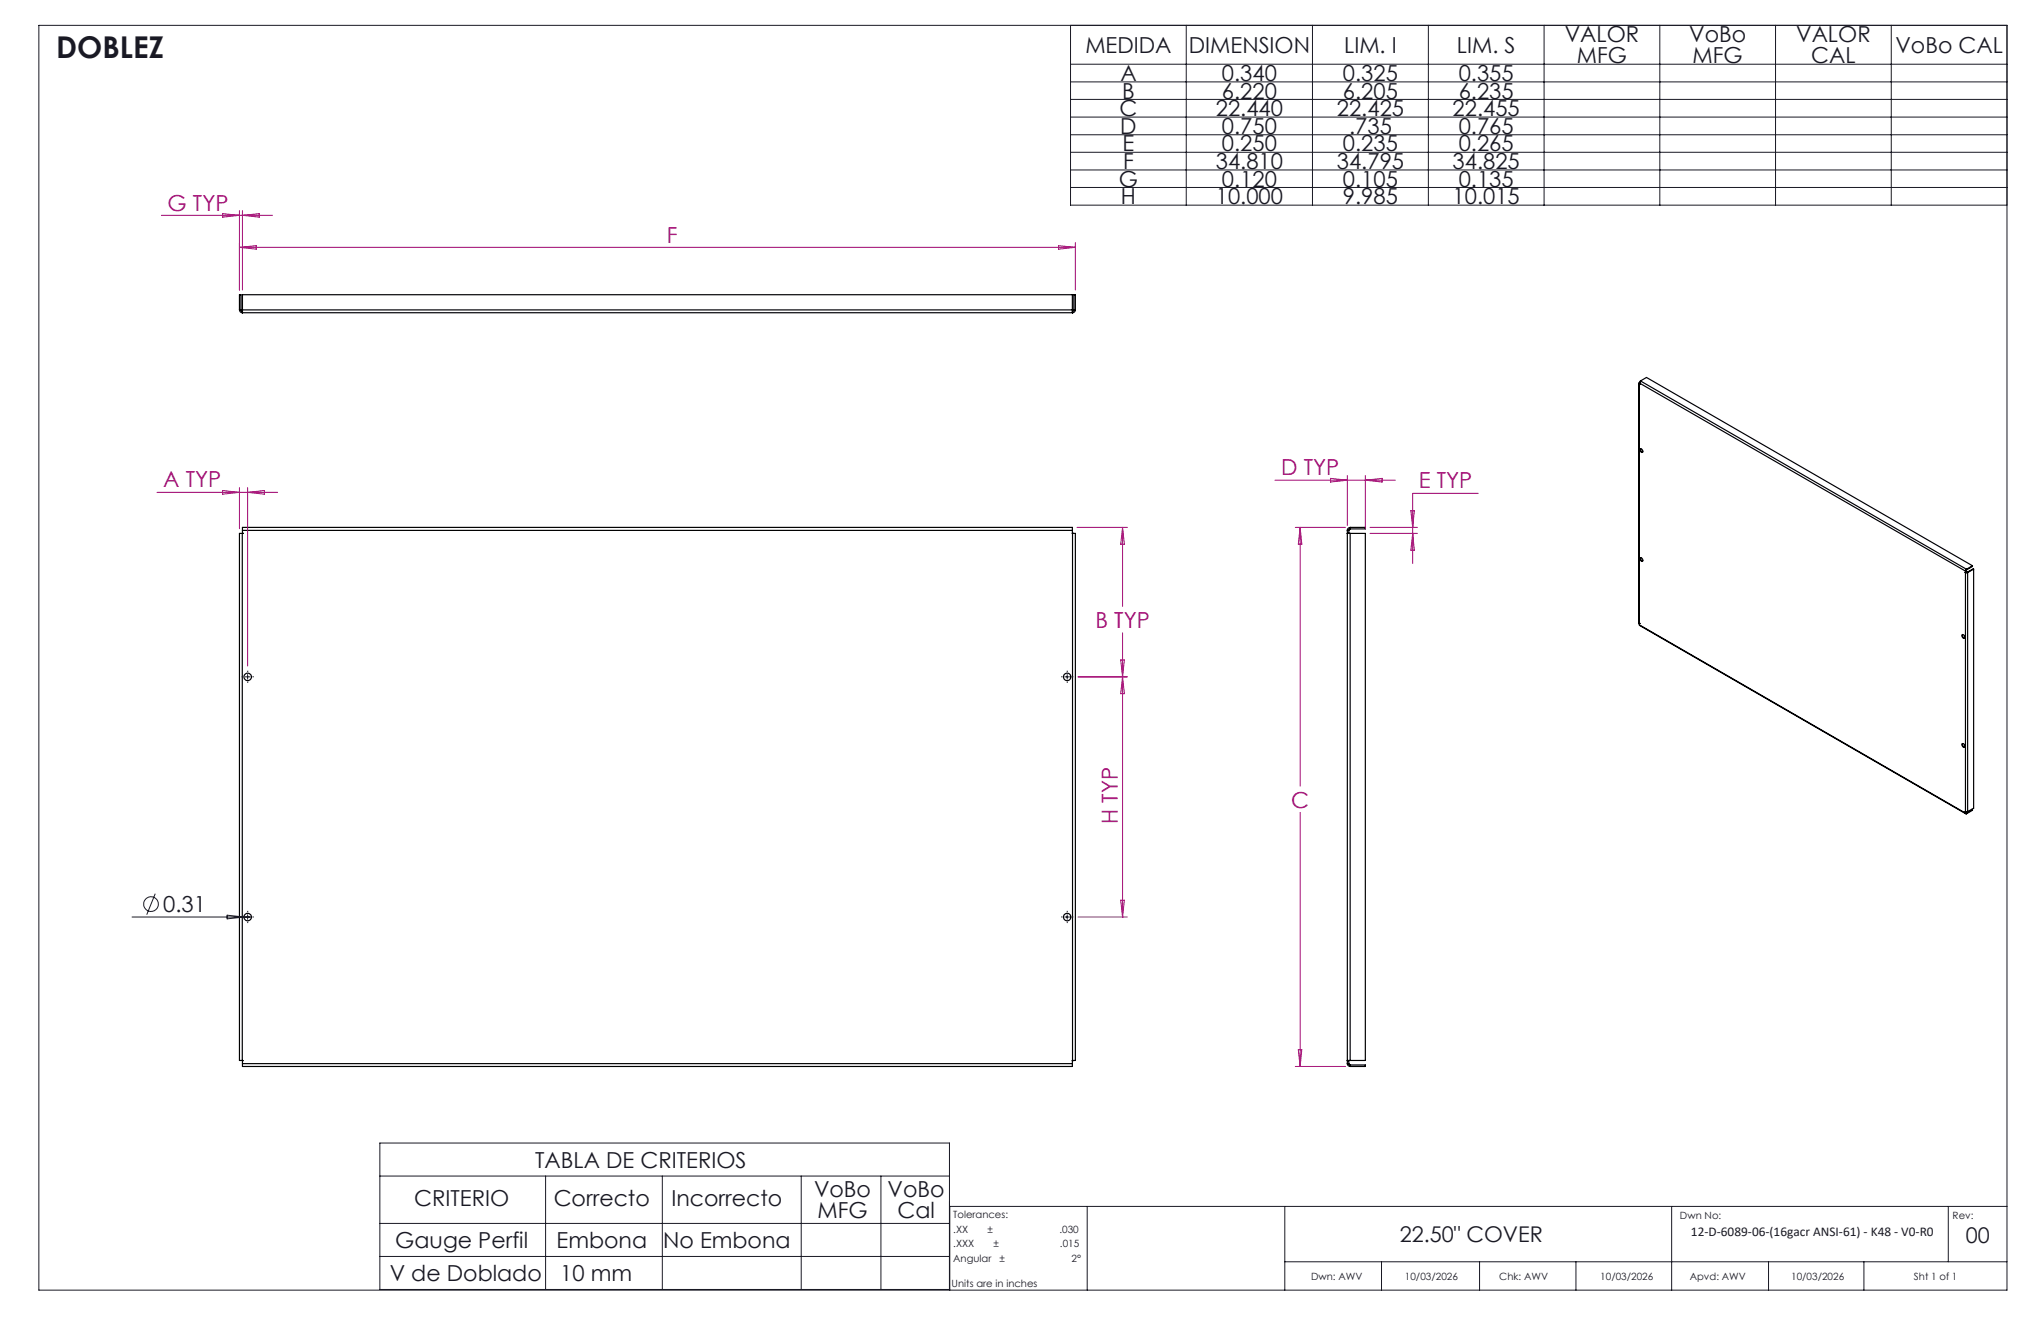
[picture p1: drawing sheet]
<svg xmlns="http://www.w3.org/2000/svg" width="432mm" height="279mm" viewBox="0 0 432 279" stroke-linecap="round" stroke-linejoin="round" font-family="sans-serif">
<g fill="none" stroke="#000" stroke-width=".25">
<path d="M50.7 65.5a.6 .6 0 0 0 .6 .6M50.7 65.5v-3.2h.3v3.2M50.7 65.5h.3M51 65.5l.3 .3M51.3 65.8v.3M51.3 66.1h175.6M51.3 65.8h.1M51.3 65.5v.6M51.3 65.5v-3.2h175.6v3.2M51.3 65.5h175.6M226.9 65.5v.6M226.9 65.8h.1"/>
<path d="M226.9 65.8v.3M227.2 65.5l-.3 .3M227.2 65.5v-3.2h.3v3.2M227.2 65.5h.3M227.5 65.5a.6 .6 0 0 1-.6 .6M346.7 81.1v50.6l.2 .2M346.8 81l-.1 .1 .2 .2M346.8 81h.1M346.8 81l69 39.8M346.8 81v51.2M346.9 81.3h.1M347 95a.43 .43 0 0 1 .5 .2 .43 .43 0 0 1-.1 .5 .57 .57 0 0 1-.4-.7z"/>
<path d="M347.1 80.6l-.3 .4M347.1 80.6l68.9 39.8M347.1 80.6l1.2-.8 69 39.9M347.1 94.9v.4l.4 .3M51.3 112.8h-.6v111.5h.6M51.3 112.8h.1M51.3 112.8v111.5M51.3 112.2v-.7h175.6v.7M51.3 112.2v.6M51.3 112.2h175.6M226.9 112.8h.1M226.9 112.2v.6"/>
<path d="M226.9 112.8h.6v111.5h-.6M226.9 112.8v111.5M285 112.8h.6M285 112.8h.1M285 112.2h.4M285 112.8h.4M285 112.2v112.8M285.4 112.8h.1M285.4 112.2v.6M285.6 111.5a.67 .67 0 0 0-.6 .7M285.6 111.9l-.2 .3M285.6 112.8h3.3v111.5h-3.3"/>
<path d="M285.6 111.5h3.3v.4h-3.3M285.6 111.5v.4M285.6 112.8v111.5M347 118a.44 .44 0 0 1 .5 .2 .44 .44 0 0 1-.1 .5 .55 .55 0 0 1-.4-.7zM347.1 117.9v.4l.4 .4M417.3 119.7v.1l-1.3 .7M417.3 119.7l-1.3 .7M346.8 132.2l69.1 39.9M346.8 132.2l69 39.8M346.9 131.9h.1M415.1 134.3a.42 .42 0 0 1 .5 .2 .42 .42 0 0 1-.1 .5l-.4-.4zM415.2 134.2a.56 .56 0 0 0 .4 .7"/>
<path d="M415.8 121.1h.1M415.8 121.1h.5M415.8 120.8v51.2M415.9 121h.3M415.9 121h.1M415.9 120.8h-.1M415.9 120.8v.2M415.9 121l-.1 .1M416 120.4l-.2 .4M416 120.5l-.1 .3M416 120.4v.1M416.2 121l.1 .1"/>
<path d="M416.3 121.1v50.6M417.5 120.4l-1.2 .7M417.5 120.4v50.6l-1.2 .7M417.5 120.4l-1.3 .6M415.1 157.3a.42 .42 0 0 1 .5 .2 .42 .42 0 0 1-.1 .5l-.4-.3zM415.2 157.3a.56 .56 0 0 0 .4 .7M415.8 171.7h.1M415.8 171.7h.5M415.8 172l.2 .1M415.9 171.9l.1 .1M415.9 171.7v.2M415.9 171.9l-.1 .1"/>
<path d="M416 172v.1M417.2 171.2h.1M417.3 171.2v.2l-1.3 .7M417.3 171.2l-1.3 .8M51.3 224.3h.1M51.3 225v.6h175.6v-.6M51.3 224.3v.7M51.3 225h175.6M226.9 224.3h.1M226.9 224.3v.7M285 225a.6 .6 0 0 0 .6 .6M285 225h.4"/>
<path d="M285.4 225l.2 .2M285.6 224.3h-.6h.4v.7M285.6 225.2h3.3v.4h-3.3M285.6 225.2v.4"/>
<circle cx="52.4" cy="143.2" r=".8"/>
<circle cx="225.8" cy="143.2" r=".79"/>
<circle cx="52.4" cy="194" r=".8"/>
<circle cx="225.8" cy="194" r=".79"/>
</g>
<g fill="none" stroke="#191924" stroke-width=".21">
<path d="M8.2 5.4h416.4v267.5h-416.4zM226.5 5.4v38h198.1M226.5 13.6h198.1M226.5 17.3h198.1M251 5.4v38M277.7 5.4v38M302.2 5.4v38M326.7 5.4v38M351.2 5.4v38M375.6 5.4v38M400.1 5.4v38M226.5 21h198.1"/>
<path d="M226.5 24.8h198.1M226.5 28.5h198.1M226.5 32.2h198.1M226.5 35.9h198.1M226.5 39.7h198.1M51.9 143.2h1M52.4 142.7v1M225.3 143.2h1M225.8 142.7v1M27.9 194h25.3M32.8 189l-1.8 4.5M48 193.6l3.6 .4-3.6 .3z"/>
<path d="M52.4 193.5v1M225.3 194h1M225.8 193.5v1M80.4 241.8h120.5v30.9h-120.5zM80.4 248.7h120.5M80.4 258.8h120.5M115.4 248.7v24M140.1 248.7v24M169.5 248.7v24M186.4 248.7v24M230 255.2v17.7M271.8 255.2v17.7"/>
<path d="M353.7 255.2v17.7M412.2 255.2v11.7M424.6 255.2h-223.7v17.7M80.4 265.7h120.5M271.8 266.9h152.8M292.3 266.9v6M313 266.9v6M333.4 266.9v6M374.2 266.9v6M394.3 266.9v6"/>
<circle cx="32" cy="191.2" r="1.55"/>
</g>
<g fill="none" stroke="#191924" stroke-width=".21" stroke-dasharray="15.2 1.3 1.3 1.3" stroke-linecap="butt">
<path d="M51.4 143.1h-.3M52.4 142.1v-.2M52.4 144.1v.3M53.4 143.1h.3M224.8 143.1h-.3M225.8 142.1v-.2M225.8 144.1v.3M226.8 143.1h.3M51.4 193.9h-.3M52.4 192.9v-.2M52.4 194.9v.3M53.4 193.9h.3"/>
<path d="M224.8 193.9h-.3M225.8 192.9v-.2M225.8 194.9v.3M226.8 193.9h.3"/>
</g>
<g fill="none" stroke="#a0006e" stroke-width=".21">
<path d="M34.1 45.5h23.5M47.1 45.2l3.6 .3-3.6 .4zM50.7 44.6v16.7M50.7 52.3h176.8M50.7 52.3l3.5-.3v.7zM51.3 44.6v16.7M51.3 45.5l3.6-.3v.7zM223.9 52l3.6 .3-3.6 .4zM227.5 51.3v10M33.2 104.1h25.5M47.1 103.8l3.6 .3-3.6 .4zM50.7 103.2v8.6"/>
<path d="M52.4 103.2v37.7M52.4 104.1l3.6-.3v.7zM227.9 111.5h10.6M237.5 111.5v16.8M237.5 111.5l.4 3.6h-.8zM269.7 101.6h25.5M274 111.5h10.7M275.1 111.5l.3 3.6h-.7zM275.1 111.5v54.8M281.5 101.2l3.5 .4-3.5 .4zM285 100.6v10.6M288.9 100.6v11.2"/>
<path d="M288.9 101.6l3.5-.4v.8zM289.8 111.5h10.1M289.8 112.8h10.1M298.5 108h.7l-.3 3.5zM298.9 112.8l.3 3.6h-.7zM312.7 104.4h-13.8v14.8M237.1 139.6l.8 7.1h-.8l.8-7.1zM237.5 133.8v60.2M228.1 143.2h10.4M275.1 171.8v53.8M228.1 194h10.4M237.1 190.4h.8l-.4 3.6z"/>
<path d="M274 225.6h10.7M274.7 222h.7l-.3 3.6z"/>
</g>
<text font-size="6.3" fill="#191924" x="11.9" y="12.2">DOBLEZ</text>
<g font-size="4.7" fill="#191924">
<text x="229.6" y="11.1">MEDIDA</text>
<text x="251.5" y="11.1">DIMENSION</text>
<text x="284.4" y="11.1">LIM. I</text>
<text x="308.2" y="11.1">LIM. S</text>
<text x="331" y="8.9">VALOR</text>
<text x="357.4" y="8.9">VoBo</text>
<text x="380" y="8.9">VALOR</text>
<text x="401" y="11.1">VoBo CAL</text>
<text x="237" y="17.1">A</text>
<text x="258.5" y="17.1">0.340</text>
<text x="284.1" y="17.1">0.325</text>
<text x="308.6" y="17.1">0.355</text>
<text x="333.6" y="13.4">MFG</text>
<text x="358.1" y="13.4">MFG</text>
<text x="383.2" y="13.4">CAL</text>
<text x="237.4" y="20.9">B</text>
<text x="258.5" y="20.9">6.220</text>
<text x="284.1" y="20.9">6.205</text>
<text x="308.6" y="20.9">6.235</text>
<text x="236.9" y="24.6">C</text>
<text x="237" y="28.3">D</text>
<text x="257.2" y="24.6">22.440</text>
<text x="258.5" y="28.3">0.750</text>
<text x="282.8" y="24.6">22.425</text>
<text x="285.4" y="28.3">.735</text>
<text x="307.3" y="24.6">22.455</text>
<text x="308.6" y="28.3">0.765</text>
<text x="237.5" y="32">E</text>
<text x="237.6" y="35.7">F</text>
<text x="257.2" y="35.7">34.810</text>
<text x="258.5" y="32">0.250</text>
<text x="282.8" y="35.7">34.795</text>
<text x="284.1" y="32">0.235</text>
<text x="307.3" y="35.7">34.825</text>
<text x="308.6" y="32">0.265</text>
<text x="236.7" y="39.5">G</text>
<text x="258.5" y="39.5">0.120</text>
<text x="284.1" y="39.5">0.105</text>
<text x="308.6" y="39.5">0.135</text>
<text x="237.2" y="43.2">H</text>
<text x="257.2" y="43.2">10.000</text>
<text x="284.1" y="43.2">9.985</text>
<text x="307.3" y="43.2">10.015</text>
<text x="34.5" y="192.9">0.31</text>
<text x="113.2" y="247.1">TABLA DE CRITERIOS</text>
<text x="87.6" y="255.1">CRITERIO</text>
<text x="117.1" y="255.1">Correcto</text>
<text x="142" y="255.1">Incorrecto</text>
<text x="172.2" y="253.1">VoBo</text>
<text x="172.9" y="257.6">MFG</text>
<text x="187.8" y="253.1">VoBo</text>
<text x="189.9" y="257.6">Cal</text>
<text x="83.6" y="263.9">Gauge Perfil</text>
<text x="117.7" y="263.9">Embona</text>
<text x="140.3" y="263.9">No Embona</text>
<text x="82.4" y="271">V de Doblado</text>
<text x="118.5" y="271">10 mm</text>
</g>
<g font-size="4.7" fill="#a0006e">
<text x="35.5" y="44.5">G TYP</text>
<text x="141.1" y="51.3">F</text>
<text x="271" y="100.5">D TYP</text>
<text x="34.6" y="103.1">A TYP</text>
<text x="300.2" y="103.3">E TYP</text>
<text x="231.8" y="132.8">B TYP</text>
<text x="273.2" y="170.8">C</text>
<text x="236.5" y="174.2" transform="rotate(-90 236.5 174.2)">H TYP</text>
</g>
<g font-size="4.6" fill="#191924">
<text x="296.1" y="262.7">22.50&quot; COVER</text>
<text x="415.9" y="263">00</text>
</g>
<text font-size="2.8" fill="#191924" x="357.8" y="261.5">12-D-6089-06-(16gacr ANSI-61) - K48 - V0-R0</text>
<g font-size="2.1" fill="#191924">
<text x="201.7" y="257.6">Tolerances:</text>
<text x="355.4" y="257.8">Dwn No:</text>
<text x="413.1" y="257.8">Rev:</text>
<text x="201.7" y="260.7">.XX</text>
<text x="201.7" y="263.9">.XXX</text>
<text x="208.9" y="260.7">±</text>
<text x="210.2" y="263.9">±</text>
<text x="224.1" y="260.7">.030</text>
<text x="224.3" y="263.9">.015</text>
<text x="201.7" y="267">Angular</text>
<text x="211.5" y="267">±</text>
<text x="226.7" y="267">2°</text>
<text x="201.3" y="272.3">Units are in inches</text>
<text x="277.4" y="270.7">Dwn: AWV</text>
<text x="297.2" y="270.7">10/03/2026</text>
<text x="317.2" y="270.7">Chk: AWV</text>
<text x="338.6" y="270.7">10/03/2026</text>
<text x="357.5" y="270.7">Apvd: AWV</text>
<text x="378.9" y="270.7">10/03/2026</text>
<text x="404.9" y="270.7">Sht 1 of 1</text>
</g>
</svg>
